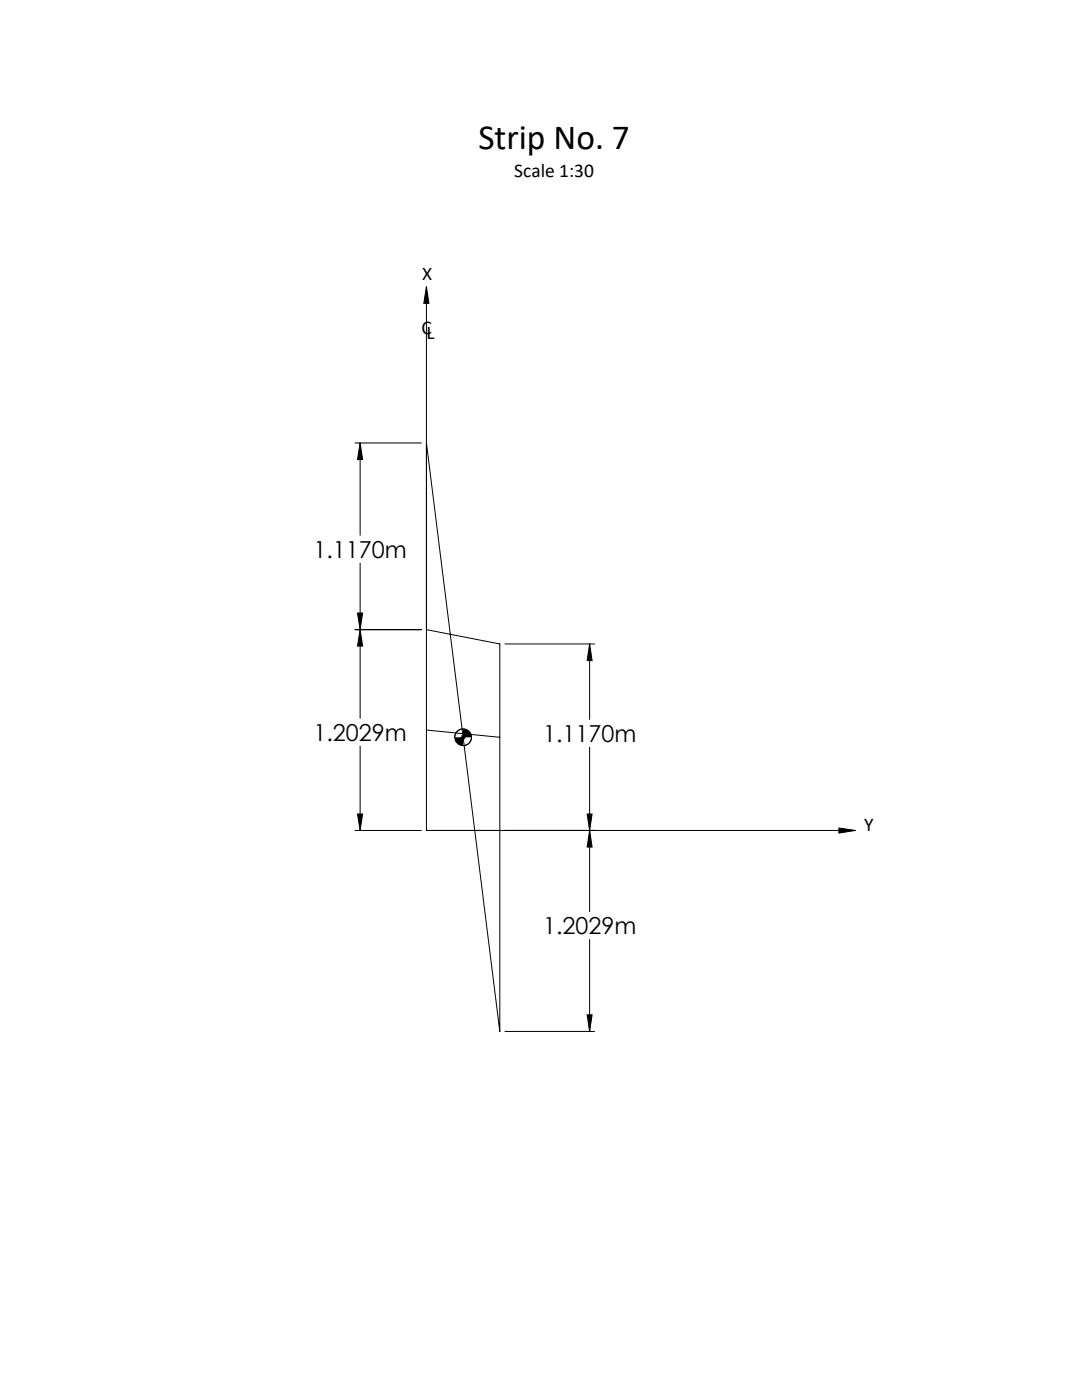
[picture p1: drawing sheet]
<svg xmlns="http://www.w3.org/2000/svg" width="216mm" height="279mm" viewBox="0 0 216 279" stroke-linecap="round" stroke-linejoin="round" font-family="sans-serif">
<g fill="none" stroke="#000" stroke-width=".2">
<path d="M85.1 57.2l.5 3.3h-1zM85.1 57.2v108.5h85.6M70.8 88.4h13.3M71.9 88.4l.5 3.3h-1.1zM71.9 88.4v18.4M85.1 88.4l14.6 117.4v-77.3l-14.6-2.8M71.9 112.4v31M70.8 125.7h13.3M71.3 122.3h1.1l-.5 3.4zM71.9 125.7l.5 3.2h-1.1zM100.8 128.5h17.8M117.7 128.5l.4 3.3h-.9z"/>
<path d="M117.7 128.5v15.1M71.9 148.9v16.8M85.1 145.7l14.6 1.4M91.9 147.1h1M92 146.8l.8 .7M92.4 145.5a1.69 1.69 0 0 0-1.7 1.6M92.4 146.6v1M92.8 146.8l-.8 .7M94.1 147.1a1.69 1.69 0 0 1-1.7 1.7M117.7 149.1v32.8M70.8 165.7h13.3M71.3 162.5h1.1l-.5 3.2z"/>
<path d="M117.2 162.5h.9l-.4 3.2zM117.7 165.7l.4 3.4h-.9zM167.4 165.2l3.3 .5-3.3 .6zM117.7 187.5v18.3M100.8 205.8h17.8M117.2 202.5h.9l-.4 3.3z"/>
<circle cx="92.4" cy="147.1" r="1.68"/>
</g>
<g fill="#000">
<path d="M71.9 125.7l.5 3.2h-1.1zM71.3 162.5h1.1l-.5 3.2zM117.7 165.7l.4 3.4h-.9zM117.2 202.5h.9l-.4 3.3zM117.7 128.5l.4 3.3h-.9zM117.2 162.5h.9l-.4 3.2zM71.3 122.3h1.1l-.5 3.4zM71.9 88.4l.5 3.3h-1.1z"/>
<path d="M90.7 147.1a1.69 1.69 0 0 0 1.7 1.7v-1.7zM92.4 145.5v1.6h1.7a1.69 1.69 0 0 0-1.7-1.6zM167.4 165.2l3.3 .5-3.3 .6zM85.1 57.2l.5 3.3h-1z"/>
</g>
<text font-size="7.1" x="95.5" y="29.7">Strip No. 7</text>
<g font-size="4.7">
<text x="62.6" y="111.4">1.1170m</text>
<text x="62.6" y="147.9">1.2029m</text>
<text x="108.4" y="148.1">1.1170m</text>
<text x="108.4" y="186.5">1.2029m</text>
</g>
<g font-size="3.9">
<text x="102.6" y="35.3">Scale 1:30</text>
<text x="84.2" y="55.9">X</text>
<text x="84.1" y="66.6">C</text>
<text x="85.1" y="67.7">L</text>
<text x="172.4" y="165.9">Y</text>
</g>
</svg>
